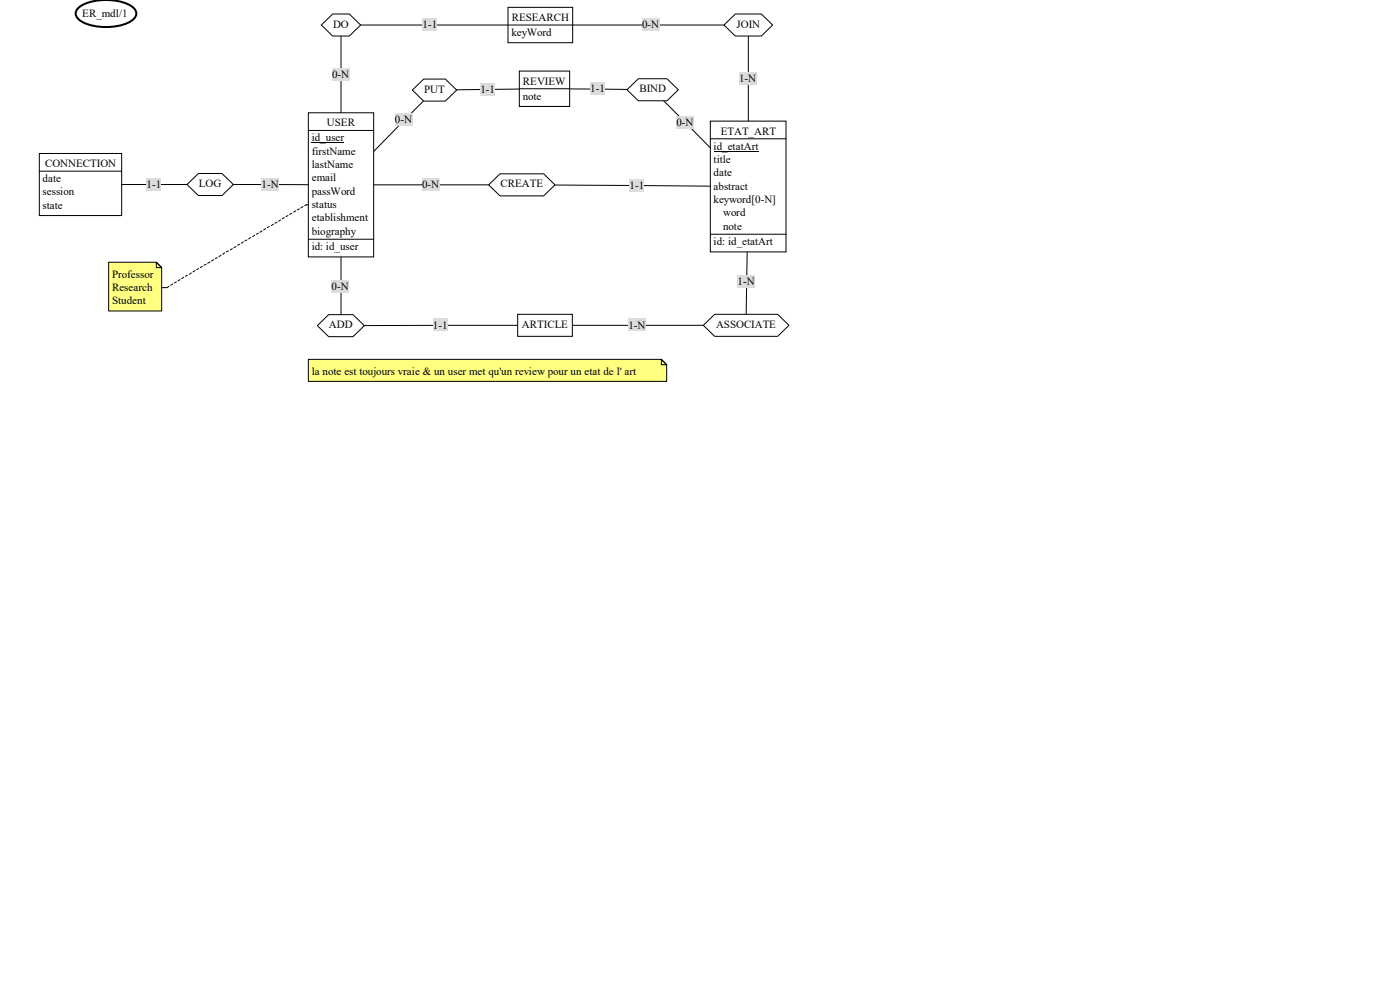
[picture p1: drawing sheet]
<svg xmlns="http://www.w3.org/2000/svg" width="420mm" height="297mm" viewBox="0 0 420 297" stroke-linecap="round" stroke-linejoin="round" font-family="sans-serif">
<g fill="none" stroke="#000" stroke-width=".3">
<path d="M102.3 7.5h122.2v48.4l-.7 41.6-121.5 .1zM24.2 55.3l78.1 .1M102.3 55.4l28-28.4 33.1-.4 32.4 .3 28.7 29M102.3 55.4h54.2l68 .5M60.7 79.8l-.6 .4M61.8 79.2l-.6 .3M63 78.5l-.7 .4M64.1 77.8l-.6 .4M65.2 77.2l-.6 .3M66.3 76.5l-.6 .4M67.4 75.8l-.6 .4M68.5 75.2l-.6 .3"/>
<path d="M69.7 74.5l-.6 .4M70.8 73.9l-.6 .3M71.9 73.2l-.6 .3M73 72.5l-.6 .4M74.1 71.9l-.6 .3M75.2 71.2l-.6 .4M76.4 70.5l-.6 .4M77.5 69.9l-.6 .3M78.6 69.2l-.6 .4M79.7 68.5l-.6 .4M80.8 67.9l-.6 .3M82 67.2l-.6 .4"/>
<path d="M83.1 66.6l-.6 .3M84.2 65.9l-.6 .4M85.3 65.2l-.6 .4M86.4 64.6l-.6 .3M87.5 63.9l-.6 .4M88.7 63.2l-.6 .4M89.8 62.6l-.6 .3M90.9 61.9l-.6 .4M93.5 61.4h-1.6l-.5 .2M50.7 85.8l-.6 .4h-1.6M51.8 85.1l-.6 .4M52.9 84.5l-.6 .3"/>
<path d="M54 83.8l-.6 .4M55.1 83.1l-.6 .4M56.2 82.5l-.6 .3M57.4 81.8l-.6 .4M58.5 81.1l-.6 .4M59.6 80.5l-.6 .3"/>
</g>
<g fill="#ffff80" stroke="#000" stroke-width=".3">
<path d="M32.6 78.6h14.3l1.6 1.6h-1.6v-1.6l1.6 1.6v13h-15.9z"/>
<path d="M92.5 107.7h105.9l1.6 1.6h-1.6v-1.6l1.6 1.6v5h-107.5z"/>
</g>
<g fill="#dcdcdc">
<path d="M144.1 24.8h4.4v3.8h-4.4z"/>
<path d="M118.5 34h5.1v3.8h-5.1z"/>
</g>
<path d="M123.7 27l3.4-3.3h6.5l3.4 3.3-3.4 3.3h-6.5z" fill="#fff" stroke="#000" stroke-width=".3"/>
<g fill="#dcdcdc">
<path d="M44 53.3h4.4v3.8h-4.4z"/>
<path d="M78.5 53.3h5.1v3.8h-5.1z"/>
</g>
<path d="M56.1 55.3l3.4-3.3h7.1l3.4 3.3-3.4 3.3h-7.1z" fill="#fff" stroke="#000" stroke-width=".3"/>
<g fill="#dcdcdc">
<path d="M221.7 21.5h5.1v3.8h-5.1z"/>
<path d="M192.6 5.5h5.1v3.8h-5.1z"/>
</g>
<path d="M217.2 7.5l3.4-3.3h7.8l3.4 3.3-3.4 3.3h-7.8z" fill="#fff" stroke="#000" stroke-width=".3"/>
<g fill="#dcdcdc">
<path d="M126.8 5.5h4.4v3.8h-4.4z"/>
<path d="M99.6 20.3h5.1v3.8h-5.1z"/>
</g>
<path d="M96.4 7.5l3.4-3.3h5l3.4 3.3-3.4 3.3h-5z" fill="#fff" stroke="#000" stroke-width=".3"/>
<g fill="#dcdcdc">
<path d="M188.9 53.6h4.4v3.8h-4.4z"/>
<path d="M126.6 53.4h5.1v3.7h-5.1z"/>
</g>
<path d="M146.6 55.4l3.4-3.3h13.1l3.4 3.3-3.4 3.3h-13.1z" fill="#fff" stroke="#000" stroke-width=".3"/>
<g fill="#dcdcdc">
<path d="M202.9 34.7h5.1v3.8h-5.1z"/>
<path d="M177.1 24.7h4.4v3.8h-4.4z"/>
</g>
<path d="M188.1 26.9l3.4-3.3h8.6l3.4 3.3-3.4 3.3h-8.6z" fill="#fff" stroke="#000" stroke-width=".3"/>
<g fill="#dcdcdc">
<path d="M221.3 82.6h5.1v3.8h-5.1z"/>
<path d="M188.5 95.5h5.1v3.8h-5.1z"/>
</g>
<path d="M211 97.5l3.4-3.3h18.9l3.4 3.3-3.4 3.3h-18.9z" fill="#fff" stroke="#000" stroke-width=".3"/>
<g fill="#dcdcdc">
<path d="M129.9 95.5h4.4v3.8h-4.4z"/>
<path d="M99.5 83.9h5.1v3.8h-5.1z"/>
</g>
<path d="M95.2 97.6l3.4-3.3h7.3l3.4 3.3-3.4 3.3h-7.3z" fill="#fff" stroke="#000" stroke-width=".3"/>
<path d="M92.5 33.8h19.6v43.2h-19.6z" fill-rule="evenodd" fill="#fff" stroke="#000" stroke-width=".3"/>
<path d="M92.5 39.1h19.6M93.5 42.8h9.8M92.5 71.7h19.6" fill="none" stroke="#000" stroke-width=".3"/>
<path d="M155.8 21.3h15.1v10.6h-15.1z" fill-rule="evenodd" fill="#fff" stroke="#000" stroke-width=".3"/>
<path d="M155.8 26.6h15.1" fill="none" stroke="#000" stroke-width=".3"/>
<path d="M152.4 2.2h19.4v10.6h-19.4z" fill-rule="evenodd" fill="#fff" stroke="#000" stroke-width=".3"/>
<path d="M152.4 7.5h19.4" fill="none" stroke="#000" stroke-width=".3"/>
<path d="M213.1 36.3h22.7v39.2h-22.7z" fill-rule="evenodd" fill="#fff" stroke="#000" stroke-width=".3"/>
<path d="M213.1 41.6h22.7M214.1 45.3h13.4M213.1 70.2h22.7" fill="none" stroke="#000" stroke-width=".3"/>
<path d="M11.8 46h24.7v18.6h-24.7z" fill-rule="evenodd" fill="#fff" stroke="#000" stroke-width=".3"/>
<path d="M11.8 51.3h24.7" fill="none" stroke="#000" stroke-width=".3"/>
<path d="M155.3 94.2h16.4v6.6h-16.4z" fill-rule="evenodd" fill="#fff" stroke="#000" stroke-width=".3"/>
<path d="M23.5 2.3a15.1 15.1 0 0 1 12.1-1.9l2.2 .6a4 4 0 0 1 3.1 3.1 4 4 0 0 1-3.1 3 17.2 17.2 0 0 1-13.6-.8 2.33 2.33 0 0 1-.7-4z" fill-rule="evenodd" fill="#fff" stroke="#000" stroke-width=".6"/>
<g font-size="3.3">
<text x="24.7" y="5">ER_mdl/1</text>
<text x="99.9" y="8.3">DO</text>
<text x="126.8" y="8.5">1-1</text>
<text x="153.4" y="10.8">keyWord</text>
<text x="153.5" y="6.3">RESEARCH</text>
<text x="192.6" y="8.5">0-N</text>
<text x="220.9" y="8.3">JOIN</text>
<text x="99.6" y="23.3">0-N</text>
<text x="127.2" y="27.8">PUT</text>
<text x="144.1" y="27.8">1-1</text>
<text x="156.8" y="29.8">note</text>
<text x="156.9" y="25.4">REVIEW</text>
<text x="177.1" y="27.7">1-1</text>
<text x="191.8" y="27.7">BIND</text>
<text x="221.7" y="24.5">1-N</text>
<text x="98.1" y="37.8">USER</text>
<text x="118.5" y="37">0-N</text>
<text x="202.9" y="37.7">0-N</text>
<text x="216.2" y="40.4">ETAT_ART</text>
<text x="93.5" y="42.4">id_user</text>
<text x="93.5" y="46.4">firstName</text>
<text x="214.1" y="44.9">id_etatArt</text>
<text x="13.5" y="50.1">CONNECTION</text>
<text x="93.5" y="50.4">lastName</text>
<text x="214.1" y="48.9">title</text>
<text x="214.1" y="52.9">date</text>
<text x="12.8" y="54.6">date</text>
<text x="12.8" y="58.5">session</text>
<text x="44" y="56.3">1-1</text>
<text x="59.7" y="56">LOG</text>
<text x="78.5" y="56.3">1-N</text>
<text x="93.5" y="54.4">email</text>
<text x="93.5" y="58.4">passWord</text>
<text x="126.6" y="56.3">0-N</text>
<text x="150.1" y="56.2">CREATE</text>
<text x="188.9" y="56.6">1-1</text>
<text x="214.1" y="56.9">abstract</text>
<text x="12.8" y="62.6">state</text>
<text x="93.5" y="62.4">status</text>
<text x="214.1" y="60.9">keyword[0-N]</text>
<text x="216.9" y="64.9">word</text>
<text x="93.5" y="66.4">etablishment</text>
<text x="93.5" y="70.4">biography</text>
<text x="216.9" y="68.9">note</text>
<text x="93.5" y="75">id: id_user</text>
<text x="214.1" y="73.4">id: id_etatArt</text>
<text x="33.6" y="83.2">Professor</text>
<text x="33.6" y="87.2">Research</text>
<text x="99.5" y="86.9">0-N</text>
<text x="221.3" y="85.6">1-N</text>
<text x="33.6" y="91.2">Student</text>
<text x="98.7" y="98.4">ADD</text>
<text x="129.9" y="98.5">1-1</text>
<text x="156.6" y="98.3">ARTICLE</text>
<text x="188.5" y="98.5">1-N</text>
<text x="214.8" y="98.3">ASSOCIATE</text>
<text x="93.5" y="112.3">la note est toujours vraie &amp; un user met qu'un review pour un etat de l' art</text>
</g>
</svg>
